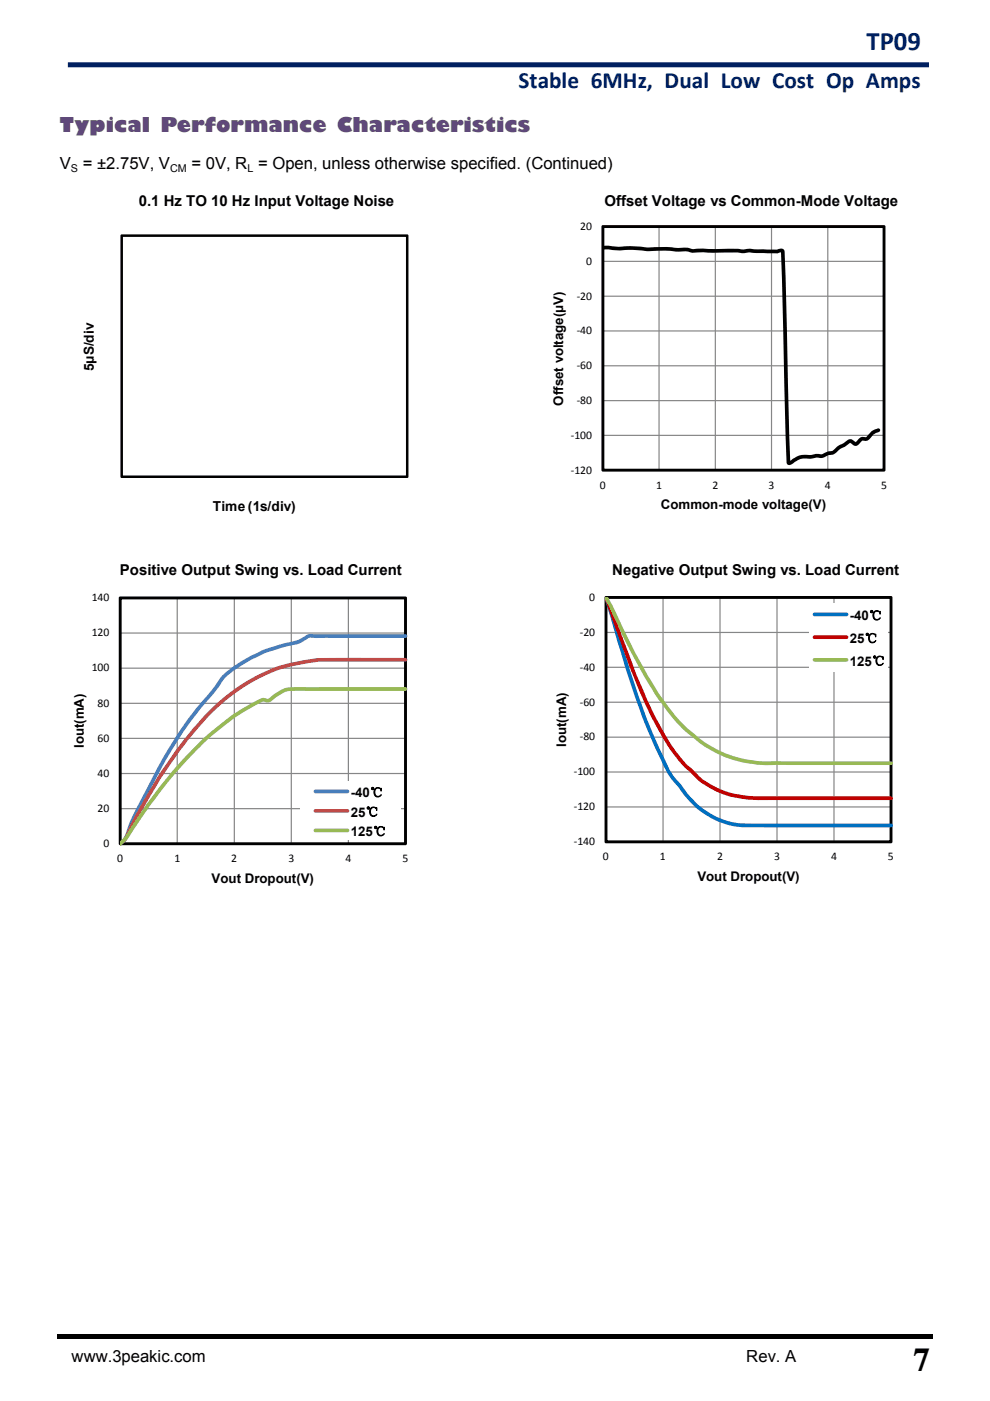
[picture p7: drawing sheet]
<svg xmlns="http://www.w3.org/2000/svg" width="210mm" height="297mm" viewBox="0 0 210 297" stroke-linecap="round" stroke-linejoin="round" font-family="sans-serif">
<path d="M12.2 282.7h185.6v1.1h-185.6z" fill="#000"/>
<path d="M12.7 284.3h163.4v7.5h-163.4z" fill="#fff"/>
<path d="M14.4 13.7h182.6" fill="none" stroke="#002060" stroke-width="1.1" stroke-linecap="butt"/>
<path d="M13.4 47.6h80.6v63h-80.6z" fill="#fff"/>
<path d="M25.7 49.7h60.8l.1 .3v51.2l-.2 .1h-60.7l-.2-.2v-51.1zM25.8 50.2l.3-.2v51.1l-.3-.3h60.6l-.3 .3v-51.1l.3 .2z" fill="#000"/>
<g fill="#fff">
<path d="M38.8 104.3h31.7v4.7h-31.7z"/>
<path d="M16.3 52.1h4.7v44.2h-4.7z"/>
<path d="M115.5 46h79.8v64.8h-79.8z"/>
<path d="M127.9 48h59.6v51.7h-59.6z"/>
</g>
<g fill="#868686">
<path d="M127.9 99.6h59.6v.2h-59.6zM127.9 92.2h59.6v.2h-59.6zM127.9 84.8h59.6v.3h-59.6zM127.9 77.4h59.6v.3h-59.6zM127.9 70h59.6v.3h-59.6zM127.9 62.7h59.6v.2h-59.6zM127.9 55.3h59.6v.2h-59.6zM127.9 47.9h59.6v.3h-59.6z"/>
<path d="M127.7 48h.3v51.7h-.3zM139.7 48h.2v51.7h-.2zM151.6 48h.2v51.7h-.2zM163.5 48h.3v51.7h-.3zM175.5 48h.2v51.7h-.2zM187.4 48h.2v51.7h-.2z"/>
</g>
<g fill="#000">
<path d="M127.9 52.1h1.2l1.9 .2 4.1-.1a25.6 25.6 0 0 0 6.1 .2l2.9 .2a6.2 6.2 0 0 1 2.9 .2l1.9-.1h7.6l.9 .2a7.8 7.8 0 0 1 3.1 0h4.3l-.1 .1 1.1-.3 .4 .2 .2 .4 1.2 44.7-.3-.2 1-.6a4.4 4.4 0 0 1 3.4-.7l1.4-.3 1.2 .1 1.2-.5 1.1-.2a7.5 7.5 0 0 1 2.6-1.9l1.1-.6 .4 .1 .7 .6 .3-.3a1.66 1.66 0 0 1 2-.8 3.2 3.2 0 0 1 2.8-1.8 .43 .43 0 0 1 .2 .5 .43 .43 0 0 1-.4 .3 2.65 2.65 0 0 0-1.8 1.3l-.5 .4h-1.1l-.3 .3a1.25 1.25 0 0 1-1.1 .8h-.4l-.8-.6-.9 .7-1.3 .6-1.2 1.1a5.5 5.5 0 0 0-2.5 .8l-1.2-.1-.9 .2a5.8 5.8 0 0 0-3.6 .7l-1.1 .7a.55 .55 0 0 1-.8-.5l-1.2-44.8 .2 .2-1 .2-5.7-.2a6.7 6.7 0 0 1-2.9 0h-7.7a5.4 5.4 0 0 1-3-.2h-2.2l-2.5-.2-3.6 .2-3.9-.3a17 17 0 0 1-4.8-.1h-.7z"/>
<path d="M127.6 47.9l.3-.2 59.8 .1 .1 .2v51.8l-.3 .2-59.8-.1-.1-.2zM127.9 48.3l.3-.3v51.7l-.3-.3h59.6l-.3 .3v-51.7l.3 .3z"/>
</g>
<g fill="#fff">
<path d="M12.7 124.5h80.1v64.3h-80.1z"/>
<path d="M25.5 126.8h60.5v52.1h-60.5z"/>
</g>
<g fill="#868686">
<path d="M25.5 178.8h60.5v.2h-60.5zM25.5 171.3h60.5v.3h-60.5zM25.5 163.9h60.5v.2h-60.5zM25.5 156.4h60.5v.3h-60.5zM25.5 149h60.5v.2h-60.5zM25.5 141.5h60.5v.3h-60.5zM25.5 134.1h60.5v.2h-60.5zM25.5 126.7h60.5v.2h-60.5z"/>
<path d="M25.4 126.8h.2v52.1h-.2zM37.5 126.8h.2v52.1h-.2zM49.6 126.8h.2v52.1h-.2zM61.7 126.8h.2v52.1h-.2zM73.8 126.8h.2v52.1h-.2zM85.9 126.8h.2v52.1h-.2z"/>
</g>
<path d="M25.2 126.6l.3-.1h60.7l.1 .3v52.2l-.3 .2h-60.7l-.1-.3zM25.5 127.1l.3-.3v52.1l-.3-.3h60.5l-.3 .3v-52.1l.3 .3z" fill="#000"/>
<path d="M47.1 143.2a32 32 0 0 1 15.8-7.4l2.2-1.2 .6-.2 20.3 .1a.39 .39 0 0 1 .4 .4 .39 .39 0 0 1-.4 .4l-19.5-.1a1.96 1.96 0 0 0-2 .7 8.3 8.3 0 0 1-3.8 1.2 30.6 30.6 0 0 0-13.2 7l-.2 .2a41.2 41.2 0 0 1-4.9 6.2 99.6 99.6 0 0 0-11.2 18.2l-1 1.9a37.7 37.7 0 0 0-3.1 7.2 3.3 3.3 0 0 1-1.7 1.5 1 1 0 0 1 .5-1.2l.8-1.6a43.4 43.4 0 0 1 4.2-8.9 87.1 87.1 0 0 1 14.1-21.4z" fill="#4a7ebb"/>
<path d="M44.5 150.5a35.4 35.4 0 0 1 24.1-11h17.4a.39 .39 0 0 1 .4 .4 .39 .39 0 0 1-.4 .4h-12.1a38.2 38.2 0 0 0-17.3 2.8 46.7 46.7 0 0 0-17.8 15.3 116.6 116.6 0 0 0-11.7 19.4l-.7 .9-1 .6a1.31 1.31 0 0 1 .8-1.6l.2-.4a102.7 102.7 0 0 1 18.1-26.8z" fill="#be4b48"/>
<path d="M42.2 157.4a45.2 45.2 0 0 1 13.6-9.4l1.1 .1a8.2 8.2 0 0 1 6.7-2.4h22.4a.39 .39 0 0 1 .4 .4 .39 .39 0 0 1-.4 .4h-22.3a7.3 7.3 0 0 0-6.4 2.3l-.7 .2-.7-.3a53.8 53.8 0 0 0-17.4 13.8 127.1 127.1 0 0 0-11.6 15.6l-1.1 1.1-.4 .1a1.18 1.18 0 0 1 .6-1.4l1.3-1.8a108 108 0 0 1 14.9-18.7z" fill="#98b954"/>
<path d="M63.7 165.7h21.3v12.5h-21.3z" fill="#fff"/>
<path d="M66.6 167.6l.3-.2h6.8a.39 .39 0 0 1 .4 .4 .39 .39 0 0 1-.4 .4h-6.8a.39 .39 0 0 1-.3-.6z" fill="#4a7ebb"/>
<path d="M66.6 171.7l.3-.2h6.8a.39 .39 0 0 1 .4 .4 .39 .39 0 0 1-.4 .4h-6.8a.39 .39 0 0 1-.3-.6z" fill="#be4b48"/>
<path d="M66.6 175.9l.3-.2h6.8a.39 .39 0 0 1 .4 .4 .39 .39 0 0 1-.4 .4h-6.8a.39 .39 0 0 1-.3-.6z" fill="#98b954"/>
<g fill="#fff">
<path d="M116 124.2h79.7v64.6h-79.7z"/>
<path d="M128.5 126.7h60.5v51.8h-60.5z"/>
</g>
<g fill="#868686">
<path d="M128.5 178.4h60.5v.2h-60.5zM128.5 171h60.5v.2h-60.5zM128.5 163.6h60.5v.2h-60.5zM128.5 156.2h60.5v.2h-60.5zM128.5 148.8h60.5v.2h-60.5zM128.5 141.4h60.5v.2h-60.5zM128.5 134h60.5v.2h-60.5zM128.5 126.6h60.5v.2h-60.5z"/>
<path d="M128.4 126.7h.3v51.8h-.3zM140.5 126.7h.3v51.8h-.3zM152.6 126.7h.2v51.8h-.2zM164.7 126.7h.2v51.8h-.2zM176.8 126.7h.2v51.8h-.2zM188.8 126.7h.3v51.8h-.3z"/>
</g>
<path d="M128.3 126.5l.2-.1h60.6l.2 .3-.1 51.9-.2 .2h-60.6l-.2-.3zM128.5 127l.3-.3v51.8l-.3-.3h60.5l-.3 .3v-51.8l.3 .3z" fill="#000"/>
<path d="M128.5 126.6h.4l.3 .9a374.7 374.7 0 0 0 8.2 25.3l.3 .8a96 96 0 0 0 5.1 10.9l1.4 1.6a17.7 17.7 0 0 0 12 8.4l2.5 .1h30.3a.39 .39 0 0 1 .4 .4 .39 .39 0 0 1-.4 .4h-26.4a28 28 0 0 1-8.8-.7 17.8 17.8 0 0 1-9.8-7.7l-.5-.5a14.1 14.1 0 0 1-3.2-5.2 163.6 163.6 0 0 1-10-27.7l-1.4-4.5a4 4 0 0 1-.4-2.5z" fill="#0070c0"/>
<path d="M128.5 126.6h.4l3 8a122.9 122.9 0 0 0 10 22.5 25 25 0 0 0 5.5 6.6 17.5 17.5 0 0 0 12.1 5.1h29.5a.39 .39 0 0 1 .4 .4 .39 .39 0 0 1-.4 .4h-24.9a25.2 25.2 0 0 1-13-2.2 14.5 14.5 0 0 1-5-3.9 30.1 30.1 0 0 1-6.9-9.5 148.7 148.7 0 0 1-9.1-22l-1-2.8a3.8 3.8 0 0 1-.6-2.6z" fill="#c00000"/>
<path d="M128.5 126.6h.4l.9 1.5a144.4 144.4 0 0 0 9.4 18.1 36.5 36.5 0 0 0 10.1 11.1 24.7 24.7 0 0 0 15.9 4.1h23.8a.39 .39 0 0 1 .4 .4 .39 .39 0 0 1-.4 .4h-22.6a26.7 26.7 0 0 1-17-3.9 34.5 34.5 0 0 1-9.8-10.1 142.6 142.6 0 0 1-10.5-19.7 2.83 2.83 0 0 1-.6-1.9z" fill="#9bbb59"/>
<path d="M171.7 127.9h16.7v14.4h-16.7z" fill="#fff"/>
<path d="M172.4 130.1l.4-.2h6.7a.39 .39 0 0 1 .4 .4 .39 .39 0 0 1-.4 .4h-6.7a.39 .39 0 0 1-.4-.6z" fill="#0070c0"/>
<path d="M172.4 134.9l.4-.2h6.7a.39 .39 0 0 1 .4 .4 .39 .39 0 0 1-.4 .4h-6.7a.39 .39 0 0 1-.4-.6z" fill="#c00000"/>
<path d="M172.4 139.7l.4-.2h6.7a.39 .39 0 0 1 .4 .4 .39 .39 0 0 1-.4 .4h-6.7a.39 .39 0 0 1-.4-.6z" fill="#9bbb59"/>
<text font-size="7" x="193.8" y="290.7">7</text>
<text font-size="5.7" fill="#002060" x="183.8" y="10.6">TP09</text>
<text font-size="4.9" fill="#002060" x="110" y="18.6">Stable 6MHz, Dual Low Cost Op Amps</text>
<text font-size="4.2" fill="#5f497a" x="12.7" y="28">Typical Performance Characteristics</text>
<g font-size="3.5">
<text x="12.7" y="35.9">V</text>
<text x="17.5" y="35.9">= ±2.75V, V</text>
<text x="40.6" y="35.9">= 0V, R = Open, unless otherwise specified. (Continued)</text>
<text x="15.2" y="288.9">www.3peakic.com</text>
<text x="158.3" y="288.9">Rev. A</text>
</g>
<g font-size="3.2">
<text x="29.4" y="43.8">0.1 Hz TO 10 Hz Input Voltage Noise</text>
<text x="128.2" y="43.8">Offset Voltage vs Common-Mode Voltage</text>
<text x="25.4" y="121.9">Positive Output Swing vs. Load Current</text>
<text x="129.9" y="121.9">Negative Output Swing vs. Load Current</text>
</g>
<g font-size="2.9">
<text x="19.9" y="78.7" transform="rotate(-90 19.9 78.7)">5μS/div</text>
<text x="45.1" y="108.3">Time (1s/div)</text>
</g>
<g font-size="2.8">
<text x="119.4" y="86" transform="rotate(-90 119.4 86)">Offset voltage(μV)</text>
<text x="140.2" y="108">Common-mode voltage(V)</text>
<text x="180.2" y="131.5">-40℃</text>
<text x="180.2" y="136.3">25℃</text>
<text x="180.2" y="141.1">125℃</text>
<text x="17.8" y="158.6" transform="rotate(-90 17.8 158.6)">Iout(mA)</text>
<text x="120.1" y="158.3" transform="rotate(-90 120.1 158.3)">Iout(mA)</text>
<text x="74.4" y="169">-40℃</text>
<text x="74.4" y="173.1">25℃</text>
<text x="74.4" y="177.2">125℃</text>
<text x="44.9" y="187.2">Vout Dropout(V)</text>
<text x="147.9" y="186.8">Vout Dropout(V)</text>
</g>
<g font-size="2.5">
<text x="123.1" y="48.7">20</text>
<text x="124.3" y="56.1">0</text>
<text x="122.3" y="63.5">‐20</text>
<text x="122.3" y="70.9">‐40</text>
<text x="122.3" y="78.3">‐60</text>
<text x="122.3" y="85.6">‐80</text>
<text x="121.1" y="93">‐100</text>
<text x="121.1" y="100.4">‐120</text>
<text x="127.3" y="103.6">0</text>
<text x="139.2" y="103.6">1</text>
<text x="151.1" y="103.6">2</text>
<text x="163" y="103.6">3</text>
<text x="174.9" y="103.6">4</text>
<text x="186.9" y="103.6">5</text>
<text x="19.5" y="127.5">140</text>
<text x="125" y="127.4">0</text>
<text x="19.5" y="134.9">120</text>
<text x="123" y="134.8">‐20</text>
<text x="19.5" y="142.4">100</text>
<text x="123" y="142.2">‐40</text>
<text x="20.7" y="149.8">80</text>
<text x="123" y="149.6">‐60</text>
<text x="20.7" y="157.3">60</text>
<text x="123" y="157">‐80</text>
<text x="20.7" y="164.7">40</text>
<text x="121.7" y="164.4">‐100</text>
<text x="20.7" y="172.1">20</text>
<text x="121.7" y="171.8">‐120</text>
<text x="21.9" y="179.6">0</text>
<text x="121.7" y="179.2">‐140</text>
<text x="24.9" y="182.8">0</text>
<text x="37" y="182.8">1</text>
<text x="49.1" y="182.8">2</text>
<text x="61.2" y="182.8">3</text>
<text x="73.3" y="182.8">4</text>
<text x="85.4" y="182.8">5</text>
<text x="127.9" y="182.4">0</text>
<text x="140" y="182.4">1</text>
<text x="152.1" y="182.4">2</text>
<text x="164.2" y="182.4">3</text>
<text x="176.3" y="182.4">4</text>
<text x="188.3" y="182.4">5</text>
</g>
<g font-size="2.3">
<text x="15" y="36.4">S</text>
<text x="36.1" y="36.4">CM</text>
<text x="52.5" y="36.4">L</text>
</g>
</svg>
